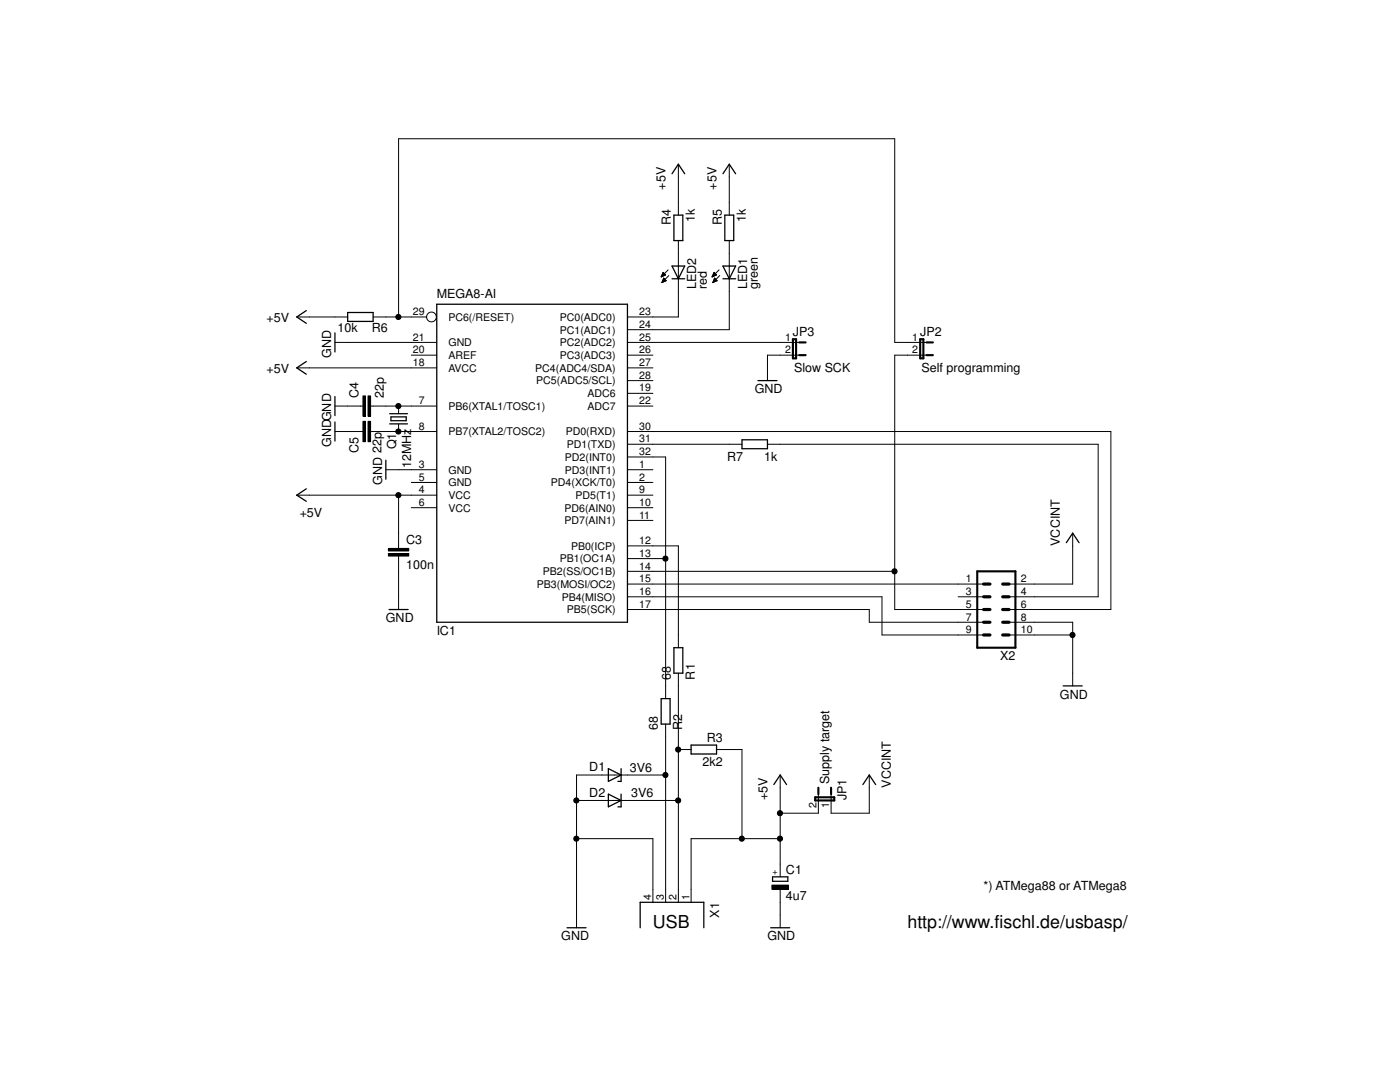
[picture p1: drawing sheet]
<svg xmlns="http://www.w3.org/2000/svg" width="279mm" height="216mm" viewBox="0 0 279 216" stroke-linecap="round" stroke-linejoin="round" font-family="sans-serif">
<g fill="none" stroke="#000" stroke-width=".25">
<path d="M134.1 34.7l1.3-1.9 1.3 1.9M144.3 34.7l1.2-1.9 1.3 1.9M134.1 55.6h2.6M134.1 53.1h2.6l-1.3 2.5zM134.5 42.9h1.8v5.1h-1.8zM144.3 53.1h2.5l-1.3 2.5zM144.3 55.6h2.5M144.7 42.9h1.7v5.1h-1.7zM61.1 72.1l-1.9 1.3 1.9 1.3M61.1 62l-1.9 1.2 1.9 1.3M66.8 66.4v3.8M66.8 79.1v3.8"/>
<path d="M69.4 62.4h5.1v1.7h-5.1zM87.2 60.7h38v63.5h-38zM151.3 75.9h3.8M61.1 97.5l-1.9 1.3 1.9 1.2M66.8 84.2v3.8M77 91.8v3.8M77.8 82.5h3.5M77.8 84.6h3.5M78 83.2h3.1v.7h-3.1zM148.1 87.8h5.1v1.7h-5.1zM212.8 108.3l1.3-1.9 1.2 1.9M77.6 121.6h3.8"/>
<path d="M132 139.4h1.7v5.1h-1.7zM134.5 129.2h1.8v5.1h-1.8zM212.2 136.9h3.8M121.4 153.4l2.6 1.2-2.6 1.3zM121.4 158.5l2.6 1.2-2.6 1.3zM124 153.4v2.5h-.7M124 158.5v2.5h-.7M137.9 148.7h5.1v1.8h-5.1zM154.4 156.5l1.3-1.9 1.3 1.9M172.2 156.5l1.3-1.9 1.3 1.9M154.2 175h3v.9h-3zM113.2 185.1h3.8"/>
<path d="M127.8 185.1v-5.1h12.7v5.1M153.8 185.1h3.8"/>
</g>
<g fill="none" stroke="#000" stroke-width=".2">
<path d="M135.4 32.8v10.1M145.5 32.8v10.1M132 55.2h.1M132 55.2h.2M132 55.1h.4M132.1 55h.5M132.1 54.9h.7M132.1 56.3h.2M132.2 54.8h.6M132.2 56.2h.3M132.2 54.7h.5M132.2 56.1h.5"/>
<path d="M132.2 54.6h.4M132.2 54.5h.3M132.2 56h.7M132.3 54.4h.1M132.3 56h.6M132.3 55.9h.5M132.3 55.8h.5M132.3 54.4l.5 .5-.8 .3zM132.4 55.7h.2M132.4 55.6h.1M132.5 55.5l-.4 .9M132.5 55.5l.5 .5-.9 .4"/>
<path d="M132.5 55.5h.1M133.3 53.8l-1.3 1.4M133.5 55l-1.4 1.4M135.4 48v15.2h-10.2M142.1 55.2v.1M142.2 55.2h.1M142.2 55.1h.3M142.2 55h.5M142.3 54.9h.7M142.3 56.3h.2M142.3 54.8h.6M142.3 56.2h.4"/>
<path d="M142.4 54.7h.4M142.4 54.6h.3M142.4 56.1h.4M142.4 54.5h.3M142.4 56h.6M142.5 54.4h.1M142.5 56h.6M142.5 55.9h.5M142.5 54.4l.5 .5-.9 .3zM142.5 55.8h.4M142.5 55.7h.3M142.6 55.6h.1"/>
<path d="M142.6 55.5l-.4 .9M142.6 55.5l.5 .5-.9 .4M142.6 55.5h.1M143.5 53.8l-1.4 1.4M143.6 55l-1.4 1.4M145.5 48v17.8h-20.3M59.2 73.4h28M59.2 63.2h10.2M66.8 68.3h20.4M72.4 79h.5v4.1h-.5zM73.4 79h.6v4.1h-.6zM74.5 63.2h10.7"/>
<path d="M79.5 63.2v-35.5h99.1v40.6h6.3M82.1 70.9h5.1M125.2 68.3h34.3M125.2 70.9h5.1M125.2 73.4h5.1M125.2 78.5h5.1M125.2 75.9h5.1M159.5 70.9h-6.3v5M184.9 70.9h-6.3v50.7h17.7M59.2 98.8h28M66.8 81h5.6M66.8 86.1h5.6"/>
<path d="M72.4 84.1h.5v4h-.5zM73.4 84.1h.6v4h-.6zM74 81h13.2M74 86.1h13.2M77 93.7h10.2M79.5 81v1.5M79.5 84.6v1.5M79.5 98.8v10.6M82.1 96.3h5.1M125.2 91.2h7.6v48.2M125.2 93.7h5.1M125.2 81h5.1"/>
<path d="M125.2 86.1h96.5v35.5h-20.3M125.2 98.8h5.1M125.2 88.6h22.9M125.2 96.3h5.1M153.2 88.6h66v30.5h-17.8M77.5 110.4h4.1v.6h-4.1zM77.5 109.4h4.1v.5h-4.1zM79.5 111v10.6M82.1 101.3h5.1M125.2 108.9h10.2v20.3M125.2 116.5h71.1M125.2 119.1h50.8v7.6h20.3"/>
<path d="M125.2 101.3h5.1M125.2 114h53.4M125.2 111.5h7.6M125.2 103.8h5.1M191.2 119.1h5.1M214.1 106.4v10.1h-12.7M125.2 121.6h48.3v2.6h22.8M135.4 134.3v45.7M201.4 124.2h12.7v12.7M201.4 126.7h12.7M115.1 159.7h20.3M132.8 144.5v35.5"/>
<path d="M132.8 154.6h-17.7v30.5M135.4 149.6h2.5M143 149.6h5.1v17.7M155.7 154.6v20.4M163.3 158.5v3.8h-7.6M173.5 154.6v7.7h-7.6v-3.8M115.1 167.3h15.2v12.7M154.1 176.6h3.3v.9h-3.3zM155.7 167.3h-17.8v12.7M155.7 177.5v7.6"/>
<circle cx="79.5" cy="63.2" r=".51"/>
<circle cx="86.1" cy="63.2" r=".98"/>
<circle cx="79.5" cy="81" r=".51"/>
<circle cx="79.5" cy="86.1" r=".51"/>
<circle cx="79.5" cy="98.8" r=".51"/>
<circle cx="132.8" cy="111.5" r=".51"/>
<circle cx="178.5" cy="114" r=".51"/>
<circle cx="214" cy="126.7" r=".51"/>
<circle cx="115" cy="159.7" r=".51"/>
<circle cx="132.8" cy="154.6" r=".51"/>
<circle cx="135.3" cy="159.7" r=".51"/>
<circle cx="135.3" cy="149.6" r=".51"/>
<circle cx="115" cy="167.3" r=".51"/>
<circle cx="148" cy="167.3" r=".51"/>
<circle cx="155.7" cy="167.3" r=".51"/>
<circle cx="155.7" cy="162.3" r=".51"/>
</g>
<g fill="#000">
<path d="M72.4 79h.5v4.1h-.5z" fill-rule="evenodd"/>
<path d="M73.4 79h.6v4.1h-.6z" fill-rule="evenodd"/>
<path d="M72.4 84.1h.5v4h-.5z" fill-rule="evenodd"/>
<path d="M73.4 84.1h.6v4h-.6z" fill-rule="evenodd"/>
<path d="M77.5 110.4h4.1v.6h-4.1z" fill-rule="evenodd"/>
<path d="M77.5 109.4h4.1v.5h-4.1z" fill-rule="evenodd"/>
<path d="M154.1 176.6h3.3v.9h-3.3z" fill-rule="evenodd"/>
<circle cx="79.5" cy="63.2" r=".51"/>
<circle cx="79.5" cy="81" r=".51"/>
<circle cx="79.5" cy="86.1" r=".51"/>
<circle cx="79.5" cy="98.8" r=".51"/>
<circle cx="132.8" cy="111.5" r=".51"/>
<circle cx="178.5" cy="114" r=".51"/>
<circle cx="214" cy="126.7" r=".51"/>
<circle cx="115" cy="159.7" r=".51"/>
<circle cx="132.8" cy="154.6" r=".51"/>
<circle cx="135.3" cy="159.7" r=".51"/>
<circle cx="135.3" cy="149.6" r=".51"/>
<circle cx="115" cy="167.3" r=".51"/>
<circle cx="148" cy="167.3" r=".51"/>
<circle cx="155.7" cy="167.3" r=".51"/>
<circle cx="155.7" cy="162.3" r=".51"/>
</g>
<path d="M158.2 67.7h.7v3.8h-.7zM159.5 68.3h1.3M159.5 70.9h1.3M183.6 67.7h.7v3.8h-.7zM184.9 68.3h1.3M184.9 70.9h1.3M195 114h7.6v15.2h-7.6zM162.7 159.1h3.8v.6h-3.8zM163.3 157.2v1.3M165.9 157.2v1.3" fill="none" stroke="#000" stroke-width=".42"/>
<path d="M196.3 119.1h1.3M196.3 116.5h1.3M200.1 119.1h1.3M200.1 116.5h1.3M196.3 126.7h1.3M196.3 124.2h1.3M196.3 121.6h1.3M200.1 126.7h1.3M200.1 124.2h1.3M200.1 121.6h1.3" fill="none" stroke="#000" stroke-width=".63"/>
<g font-size="3.6">
<text x="130.3" y="185.1">USB</text>
<text x="181.1" y="185.1">http://www.fischl.de/usbasp/</text>
</g>
<g font-size="2.5">
<text x="132.8" y="37.8" transform="rotate(-90 132.8 37.8)">+5V</text>
<text x="143" y="37.8" transform="rotate(-90 143 37.8)">+5V</text>
<text x="133.9" y="44.9" transform="rotate(-90 133.9 44.9)">R4</text>
<text x="138.7" y="44.3" transform="rotate(-90 138.7 44.3)">1k</text>
<text x="144.1" y="44.9" transform="rotate(-90 144.1 44.9)">R5</text>
<text x="148.8" y="44.3" transform="rotate(-90 148.8 44.3)">1k</text>
<text x="87.2" y="59.4">MEGA8-AI</text>
<text x="138.9" y="57.7" transform="rotate(-90 138.9 57.7)">LED2</text>
<text x="141.1" y="57.7" transform="rotate(-90 141.1 57.7)">red</text>
<text x="149.1" y="57.7" transform="rotate(-90 149.1 57.7)">LED1</text>
<text x="151.3" y="57.7" transform="rotate(-90 151.3 57.7)">green</text>
<text x="53.2" y="64.3">+5V</text>
<text x="66.1" y="71.4" transform="rotate(-90 66.1 71.4)">GND</text>
<text x="67.4" y="66.3">10k</text>
<text x="74.2" y="66.3">R6</text>
<text x="158.2" y="67.1">JP3</text>
<text x="183.6" y="67.1">JP2</text>
<text x="53.2" y="74.4">+5V</text>
<text x="158.5" y="74.3">Slow SCK</text>
<text x="183.9" y="74.3">Self programming</text>
<text x="71.5" y="79.5" transform="rotate(-90 71.5 79.5)">C4</text>
<text x="76.6" y="79.5" transform="rotate(-90 76.6 79.5)">22p</text>
<text x="150.6" y="78.5">GND</text>
<text x="66.1" y="89.2" transform="rotate(-90 66.1 89.2)">GNDGND</text>
<text x="79" y="89.7" transform="rotate(-90 79 89.7)">Q1</text>
<text x="71.5" y="90.4" transform="rotate(-90 71.5 90.4)">C5</text>
<text x="82.1" y="93.5" transform="rotate(-90 82.1 93.5)">12MHz</text>
<text x="145.1" y="91.9">R7</text>
<text x="152.5" y="91.9">1k</text>
<text x="76.2" y="96.8" transform="rotate(-90 76.2 96.8)">GND 22p</text>
<text x="59.8" y="103.1">+5V</text>
<text x="81.1" y="113.6">100n</text>
<text x="81.1" y="108.5">C3</text>
<text x="211.5" y="108.9" transform="rotate(-90 211.5 108.9)">VCCINT</text>
<text x="77" y="124.2">GND</text>
<text x="87.2" y="126.7">IC1</text>
<text x="199.6" y="131.8">X2</text>
<text x="133.9" y="135.6" transform="rotate(-90 133.9 135.6)">68</text>
<text x="138.6" y="135.6" transform="rotate(-90 138.6 135.6)">R1</text>
<text x="211.5" y="139.4">GND</text>
<text x="131.3" y="145.8" transform="rotate(-90 131.3 145.8)">68</text>
<text x="136.1" y="145.8" transform="rotate(-90 136.1 145.8)">R2</text>
<text x="141.1" y="148.1">R3</text>
<text x="117.6" y="153.8">D1</text>
<text x="125.7" y="154">3V6</text>
<text x="140.2" y="152.9">2k2</text>
<text x="117.6" y="159.1">D2</text>
<text x="126" y="159.1">3V6</text>
<text x="153.2" y="159.7" transform="rotate(-90 153.2 159.7)">+5V</text>
<text x="165.5" y="156.4" transform="rotate(-90 165.5 156.4)">Supply target</text>
<text x="168.9" y="159.7" transform="rotate(-90 168.9 159.7)">JP1</text>
<text x="177.8" y="157.2" transform="rotate(-90 177.8 157.2)">VCCINT</text>
<text x="156.8" y="179.5">4u7</text>
<text x="156.8" y="174.5">C1</text>
<text x="196.3" y="177.5">*) ATMega88 or ATMega8</text>
<text x="143.5" y="183.1" transform="rotate(-90 143.5 183.1)">X1</text>
<text x="112" y="187.7">GND</text>
<text x="153.2" y="187.7">GND</text>
</g>
<g font-size="2.1">
<text x="82.4" y="62.9">29</text>
<text x="89.5" y="64">PC6(/RESET)</text>
<text x="111.7" y="64">PC0(ADC0)</text>
<text x="127.6" y="65.4">24</text>
<text x="127.6" y="62.9">23</text>
<text x="82.4" y="67.9">21</text>
<text x="82.4" y="70.5">20</text>
<text x="89.5" y="71.6">AREF</text>
<text x="89.5" y="69.1">GND</text>
<text x="111.7" y="71.6">PC3(ADC3)</text>
<text x="111.7" y="69.1">PC2(ADC2)</text>
<text x="111.7" y="66.5">PC1(ADC1)</text>
<text x="127.6" y="70.5">26</text>
<text x="127.6" y="67.9">25</text>
<text x="156.7" y="67.9">1</text>
<text x="156.7" y="70.5">2</text>
<text x="182.1" y="67.9">1</text>
<text x="182.1" y="70.5">2</text>
<text x="82.4" y="73">18</text>
<text x="89.5" y="74.2">AVCC</text>
<text x="106.8" y="74.2">PC4(ADC4/SDA)</text>
<text x="107" y="76.7">PC5(ADC5/SCL)</text>
<text x="127.6" y="75.6">28</text>
<text x="127.6" y="73">27</text>
<text x="83.6" y="80.6">7</text>
<text x="89.5" y="81.8">PB6(XTAL1/TOSC1)</text>
<text x="117.3" y="81.8">ADC7</text>
<text x="117.3" y="79.2">ADC6</text>
<text x="127.6" y="80.6">22</text>
<text x="127.6" y="78.1">19</text>
<text x="83.6" y="85.7">8</text>
<text x="89.5" y="86.9">PB7(XTAL2/TOSC2)</text>
<text x="112.9" y="86.9">PD0(RXD)</text>
<text x="113.1" y="89.4">PD1(TXD)</text>
<text x="127.6" y="88.3">31</text>
<text x="127.6" y="85.7">30</text>
<text x="83.6" y="93.3">3</text>
<text x="83.6" y="95.9">5</text>
<text x="89.5" y="94.5">GND</text>
<text x="112.7" y="94.5">PD3(INT1)</text>
<text x="112.7" y="91.9">PD2(INT0)</text>
<text x="127.6" y="95.9">2</text>
<text x="127.6" y="93.3">1</text>
<text x="127.6" y="90.8">32</text>
<text x="83.6" y="98.4">4</text>
<text x="83.6" y="101">6</text>
<text x="89.5" y="97">GND</text>
<text x="89.5" y="99.6">VCC</text>
<text x="109.9" y="97">PD4(XCK/T0)</text>
<text x="114.9" y="99.6">PD5(T1)</text>
<text x="127.6" y="101">10</text>
<text x="127.6" y="98.4">9</text>
<text x="89.5" y="102.1">VCC</text>
<text x="112.6" y="104.6">PD7(AIN1)</text>
<text x="112.6" y="102.1">PD6(AIN0)</text>
<text x="127.6" y="103.5">11</text>
<text x="111.7" y="112.2">PB1(OC1A)</text>
<text x="114" y="109.7">PB0(ICP)</text>
<text x="127.6" y="113.7">14</text>
<text x="127.6" y="111.1">13</text>
<text x="127.6" y="108.6">12</text>
<text x="107.1" y="117.3">PB3(MOSI/OC2)</text>
<text x="108.3" y="114.8">PB2(SS/OC1B)</text>
<text x="112.1" y="119.8">PB4(MISO)</text>
<text x="127.6" y="118.7">16</text>
<text x="127.6" y="116.2">15</text>
<text x="192.8" y="116.2">1</text>
<text x="192.8" y="118.7">3</text>
<text x="203.8" y="116.2">2</text>
<text x="203.8" y="118.7">4</text>
<text x="113.2" y="122.4">PB5(SCK)</text>
<text x="127.6" y="121.3">17</text>
<text x="192.8" y="121.3">5</text>
<text x="192.8" y="123.8">7</text>
<text x="203.8" y="121.3">6</text>
<text x="203.8" y="123.8">8</text>
<text x="192.8" y="126.4">9</text>
<text x="203.8" y="126.4">10</text>
<text x="162.9" y="161.2" transform="rotate(-90 162.9 161.2)">2</text>
<text x="165.5" y="161.2" transform="rotate(-90 165.5 161.2)">1</text>
<text x="130" y="179.7" transform="rotate(-90 130 179.7)">4</text>
<text x="132.5" y="179.7" transform="rotate(-90 132.5 179.7)">3</text>
<text x="135" y="179.7" transform="rotate(-90 135 179.7)">2</text>
<text x="137.6" y="179.7" transform="rotate(-90 137.6 179.7)">1</text>
</g>
<text font-size="1.8" x="155.1" y="174.5" transform="rotate(-90 155.1 174.5)">+</text>
</svg>
